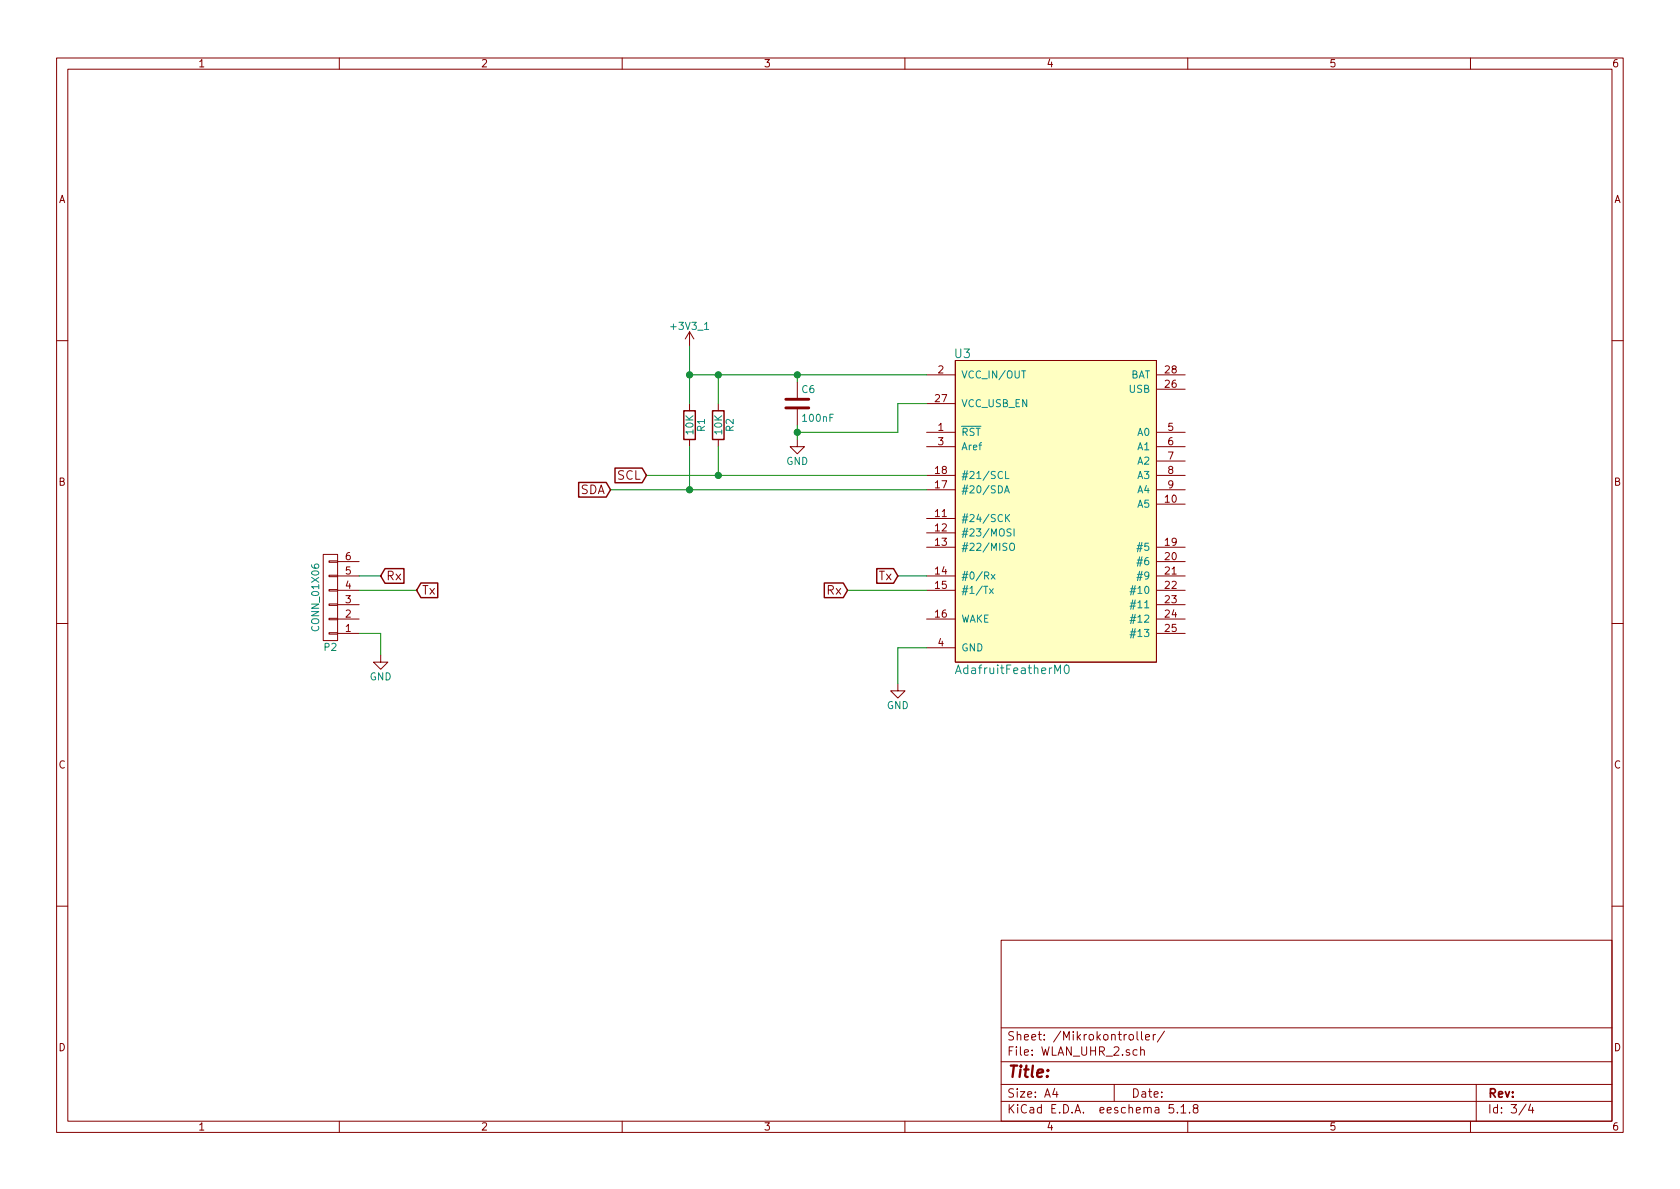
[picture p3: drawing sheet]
<svg xmlns="http://www.w3.org/2000/svg" width="297mm" height="210mm" viewBox="0 0 297 210" stroke-linecap="round" stroke-linejoin="round" font-family="sans-serif">
<g fill="none" stroke="#840000" stroke-width=".18">
<path d="M10 10.3h277v189.9h-277zM12 12.2h273v186.1h-273zM60 10.3v1.9M110 10.3v1.9M160 10.3v1.9M210 10.3v1.9M260 10.3v1.9M121.9 58.7l-.7 1.2M121.9 58.7v2.5M121.9 58.7l.8 1.2M10 60.2h2M121.9 71.4v1.2"/>
<path d="M121.9 77.7v1.3M127 71.4v1.2M127 77.7v1.3M141 77.7v1.3h1.2l-1.2 1.3-1.3-1.3h1.3M141 67.6v2.8M141 72.4v2.8M163.8 76.4h5.1M163.8 66.3h5.1M163.8 79h5.1M163.8 71.4h5.1M168.9 63.7h35.6v53.4h-35.6zM204.5 76.4h5"/>
<path d="M204.5 66.3h5M204.5 79h5M204.5 68.8h5M233.7 67.6h.1M285 60.2h2M57.1 98h2.6v15.3h-2.6zM58.2 99.2h1.5v.2h-1.5zM59.7 99.3h3.8M163.8 84.1h5.1M163.8 86.6h5.1M163.8 91.7h5.1M163.8 94.2h5.1"/>
<path d="M163.8 96.8h5.1M204.5 99.3h5M204.5 81.5h5M204.5 84.1h5M204.5 86.6h5M204.5 89.1h5M204.5 96.8h5M10 110.3h2M58.2 101.7h1.5v.3h-1.5zM58.2 104.3h1.5v.2h-1.5zM58.2 106.8h1.5v.3h-1.5zM58.2 109.3h1.5v.3h-1.5z"/>
<path d="M58.2 111.9h1.5v.2h-1.5zM59.7 112h3.8M59.7 109.5h3.8M59.7 106.9h3.8M59.7 104.4h3.8M59.7 101.8h3.8M67.3 115.8v1.3h1.3l-1.3 1.3-1.3-1.3h1.3M163.8 109.5h5.1M163.8 104.4h5.1M163.8 101.8h5.1M163.8 114.5h5.1M204.5 112h5"/>
<path d="M204.5 109.5h5M204.5 106.9h5M204.5 104.4h5M204.5 101.8h5M285 110.3h2M158.7 120.9v1.3h1.3l-1.3 1.2-1.2-1.2h1.2M10 160.2h2M177 166.3h108v32h-108zM285 160.2h2M60 198.3v1.9M110 198.3v1.9M160 198.3v1.9"/>
<path d="M177 194.8h108M177 191.8h108M177 187.8h108M177 181.8h108M186.5 192.5l-.4 1h1M186.8 193v1M197 191.8v3M199.7 183.1l.2-.2 .4 .2v.7l-.2 .1-.4-.1zM201 185.7l-.4-.1-.3 .3 .1 .6 .2 .1 .4-.1M201 182.4v1.3l.3 .2M201.7 185.7h.1a.37 .37 0 0 1 .5 .1v.8M201.7 185.1v1.5"/>
<path d="M201.8 182.4v1.3l.3 .2M202.5 183.4l.8-.1-.1-.3-.4-.1-.3 .2 .1 .7h.6M203.9 182.9v1M204.3 182.9l-.3 .2-.1 .1M205.9 182.3l-1.3 2M207.5 195.3h-.7l-.1 .7 .2-.1 .5 .1 .1 .2v.5l-.2 .1-.6-.1M208.2 196.7v.1M208.8 195.8l.4-.5v1.5M208.8 196.8h.9M210 198.3v1.9M210.3 196.7v.1M211.3 196l-.3-.3 .1-.3a.48 .48 0 0 1 .7 .1l-.1 .4a.52 .52 0 0 0-.6 .2 .52 .52 0 0 0 0 .6l.4 .1 .3-.1v-.4l-.3-.3"/>
<path d="M260 198.3v1.9M261 191.8v6.5M269.8 195.2l-1.2 2M270.6 195.2l-.3 1.1h.9M271 195.8v1"/>
</g>
<g fill="none" stroke="#008484" stroke-width=".18">
<path d="M124.6 58.3h.7M180.6 65.6h.8M177.6 87.2l.4-1.3 .5 1.3M177.7 86.8h.6M177.8 83.4v1.2h.6M177.8 91v1.2M178 91.5l.5 .7M178.5 91l-.7 .7M178.7 96.1h.1a.47 .47 0 0 1 .6 .4l-.1 .6-.2 .2h-.4a.93 .93 0 0 1 0-1.2zM178.8 93.6l-.5-.1-.2 .1-.1 .3 .2 .2 .4 .2 .2 .3-.3 .2-.5-.1M179.3 93.5v1.3M168.9 119.1l.5-1.5 .6 1.5"/>
<path d="M175 104.1l.6 .8M175.3 101.6l.6 .8M175.6 104.1l-.6 .8M175.9 101.6l-.6 .8M188.3 117.7l.4-.1a.97 .97 0 0 1 0 1.5 .84 .84 0 0 1-.4-1.4zM199.8 104.6h.9M199.8 107.2h.9M199.8 109.7h.9M199.8 112.3h.9M199.9 104.1h.9M199.9 106.6h.9M199.9 109.2h.9"/>
<path d="M199.9 111.7h.9M200.3 103.6l-.4 1.6M200.3 106.1l-.4 1.6M200.3 108.6l-.4 1.7M200.3 111.2l-.4 1.6"/>
</g>
<path d="M138.9 72.1h4.1M138.9 70.6h4.1" fill="none" stroke="#840000" stroke-width=".51"/>
<path d="M120.9 72.6h2v5.1h-2zM126 72.6h2v5.1h-2zM102.3 85.3h4.9l.7 1.3-.7 1.3h-4.9zM108.7 82.8h4.8l.8 1.3-.8 1.3h-4.8zM68.1 100.6h3.3v2.5h-3.3l-.8-1.3zM74.4 103.1h3v2.6h-3l-.7-1.3zM145.7 103.1h3.4l.8 1.3-.8 1.3h-3.4zM155 100.6h3l.7 1.2-.7 1.3h-3z" fill="none" stroke="#840000" stroke-width=".25"/>
<path d="M168.9 63.7h35.6v53.4h-35.6z" fill="#ffffc2" stroke="#ffffc2" stroke-width=".18"/>
<g fill="none" stroke="#008400" stroke-width=".18">
<path d="M121.9 66.3h41.9M121.9 61.2v10.2M121.9 79v7.6M127 66.3v5.1M127 79v5.1M141 66.3v1.3M141 75.2v2.5M163.8 71.4h-5.1v5h-17.7M107.9 86.6h55.9M114.3 84.1h49.5M63.5 104.4h10.2M63.5 101.8h3.8"/>
<path d="M63.5 112h3.8v3.8M149.9 104.4h13.9M158.7 101.8h5.1M163.8 114.5h-5.1v6.4"/>
</g>
<g fill="#008400" stroke="#008400" stroke-width=".25">
<circle cx="127" cy="84.1" r=".51"/>
<circle cx="127" cy="66.3" r=".51"/>
<circle cx="141" cy="76.4" r=".51"/>
<circle cx="141" cy="66.3" r=".51"/>
<circle cx="121.9" cy="86.6" r=".51"/>
<circle cx="121.9" cy="66.3" r=".51"/>
</g>
<text font-size="2.8" fill="#840000" x="178" y="190.5">Title:</text>
<g font-size="2.1" fill="#008484">
<text x="168.8" y="63.3">U3</text>
<text x="169.7" y="119.2">AdafruitFeatherM0</text>
</g>
<g font-size="2.1" fill="#840000">
<text x="102.6" y="87.4">SDA</text>
<text x="109.1" y="84.8">SCL</text>
<text x="68.2" y="102.6">Rx</text>
<text x="74.6" y="105.2">Tx</text>
<text x="146.2" y="105.2">Rx</text>
<text x="155.3" y="102.6">Tx</text>
<text x="178" y="184">Sheet: /Mikrokontroller/</text>
<text x="178" y="186.7">File: WLAN_UHR_2.sch</text>
<text x="178" y="196.9">KiCad E.D.A. eeschema 5.1.8</text>
<text x="178" y="194.1">Size: A4</text>
<text x="200" y="194.1">Date:</text>
<text x="263" y="194.1">Rev:</text>
<text x="263" y="196.9">Id: 3/4</text>
</g>
<g font-size="1.8" fill="#840000">
<text x="35" y="11.9">1</text>
<text x="85" y="11.9">2</text>
<text x="135" y="11.9">3</text>
<text x="185" y="11.9">4</text>
<text x="235" y="11.9">5</text>
<text x="285" y="11.9">6</text>
<text x="10.4" y="35.9">A</text>
<text x="285.4" y="35.9">A</text>
<text x="165.4" y="71.1">27</text>
<text x="165.9" y="66">2</text>
<text x="206" y="68.6">26</text>
<text x="206" y="66">28</text>
<text x="165.9" y="76.2">1</text>
<text x="206.5" y="76.2">5</text>
<text x="165.4" y="83.8">18</text>
<text x="165.9" y="78.7">3</text>
<text x="206.5" y="78.7">6</text>
<text x="206.5" y="81.3">7</text>
<text x="206.5" y="83.8">8</text>
<text x="10.4" y="85.9">B</text>
<text x="165.4" y="86.4">17</text>
<text x="206" y="88.9">10</text>
<text x="206.5" y="86.4">9</text>
<text x="285.4" y="85.9">B</text>
<text x="165.4" y="91.4">11</text>
<text x="165.4" y="94">12</text>
<text x="61.1" y="101.6">5</text>
<text x="61.1" y="99.1">6</text>
<text x="165.4" y="96.5">13</text>
<text x="165.4" y="101.6">14</text>
<text x="206" y="99.1">20</text>
<text x="206" y="101.6">21</text>
<text x="206" y="96.5">19</text>
<text x="61.1" y="106.7">3</text>
<text x="61.1" y="104.1">4</text>
<text x="165.4" y="104.1">15</text>
<text x="206" y="104.1">22</text>
<text x="206" y="106.7">23</text>
<text x="61.1" y="111.8">1</text>
<text x="61.1" y="109.2">2</text>
<text x="165.4" y="109.2">16</text>
<text x="206" y="109.2">24</text>
<text x="206" y="111.8">25</text>
<text x="165.9" y="114.3">4</text>
<text x="10.4" y="135.9">C</text>
<text x="285.4" y="135.9">C</text>
<text x="10.4" y="185.9">D</text>
<text x="285.4" y="185.9">D</text>
<text x="35" y="199.9">1</text>
<text x="85" y="199.9">2</text>
<text x="135" y="199.9">3</text>
<text x="185" y="199.9">4</text>
<text x="235" y="199.9">5</text>
<text x="285" y="199.9">6</text>
</g>
<g font-size="1.8" fill="#008484">
<text x="118.8" y="58.3">+3V3_1</text>
<text x="141.8" y="69.5">C6</text>
<text x="169.9" y="66.9">VCC_IN/OUT</text>
<text x="199.7" y="69.5">USB</text>
<text x="199.8" y="66.9">BAT</text>
<text x="122.6" y="76.8" transform="rotate(-90 122.6 76.8)">10K</text>
<text x="124.6" y="76.3" transform="rotate(-90 124.6 76.3)">R1</text>
<text x="127.7" y="76.8" transform="rotate(-90 127.7 76.8)">10K</text>
<text x="129.7" y="76.3" transform="rotate(-90 129.7 76.3)">R2</text>
<text x="142.1" y="74.6">100nF</text>
<text x="169.9" y="77.1">RST</text>
<text x="169.9" y="72">VCC_USB_EN</text>
<text x="201.2" y="77.1">A0</text>
<text x="139" y="82.2">GND</text>
<text x="169.9" y="79.6">Aref</text>
<text x="201.2" y="79.6">A1</text>
<text x="201.2" y="82.2">A2</text>
<text x="169.9" y="87.2">#20/SDA</text>
<text x="169.9" y="84.7">#21/SCL</text>
<text x="201.2" y="84.7">A3</text>
<text x="201.2" y="87.2">A4</text>
<text x="201.2" y="89.8">A5</text>
<text x="169.9" y="92.3">#24/SCK</text>
<text x="169.9" y="94.9">#23/MOSI</text>
<text x="169.9" y="97.4">#22/MISO</text>
<text x="201.5" y="99.9">#6</text>
<text x="201.5" y="97.4">#5</text>
<text x="169.9" y="102.5">#0/Rx</text>
<text x="169.9" y="105">#1/Tx</text>
<text x="200.5" y="105">#10</text>
<text x="200.5" y="107.6">#11</text>
<text x="201.5" y="102.5">#9</text>
<text x="56.4" y="111.3" transform="rotate(-90 56.4 111.3)">CONN_01X06</text>
<text x="169.9" y="110.1">WAKE</text>
<text x="200.5" y="110.1">#12</text>
<text x="200.5" y="112.6">#13</text>
<text x="57.4" y="115.1">P2</text>
<text x="169.9" y="115.2">GND</text>
<text x="65.4" y="120.3">GND</text>
<text x="156.8" y="125.4">GND</text>
</g>
</svg>
